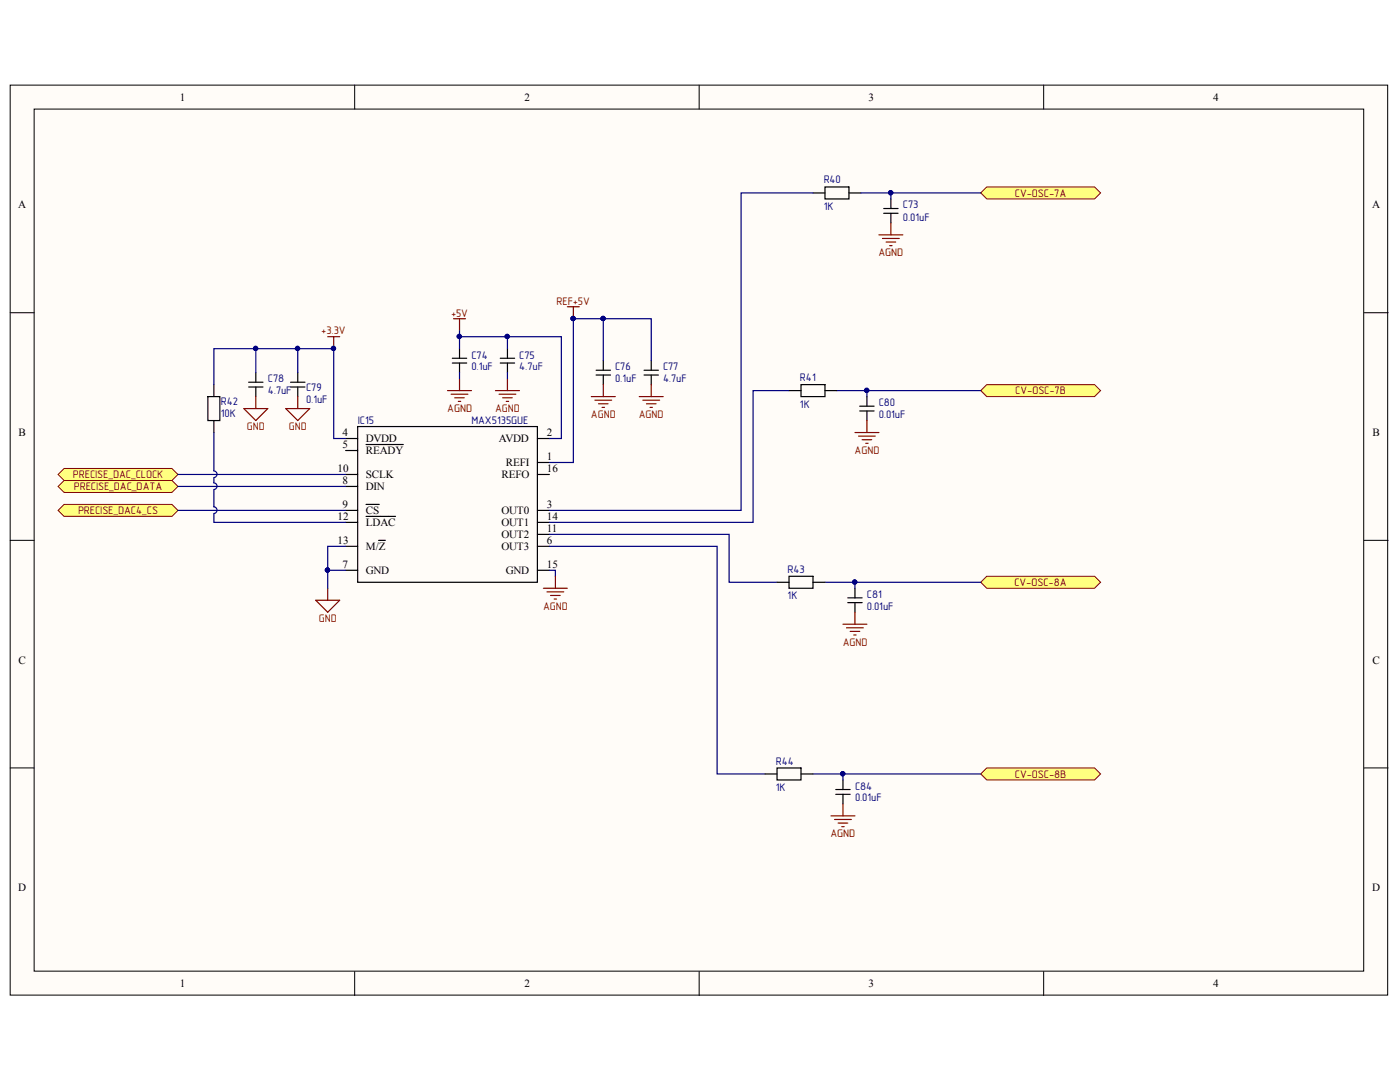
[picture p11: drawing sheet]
<svg xmlns="http://www.w3.org/2000/svg" width="279mm" height="216mm" viewBox="0 0 279 216" stroke-linecap="round" stroke-linejoin="round" font-family="sans-serif">
<g fill="#fffcf8" stroke="#000" stroke-width=".2">
<path d="M2 17h274.9v181.6h-274.9z"/>
<path d="M6.8 21.8h265.4v172h-265.4z"/>
</g>
<path d="M70.8 17v4.8M139.5 17v4.8M208.3 17v4.8M2 62.4h4.8M272.3 62.4h4.7M2 107.8h4.8M272.3 107.8h4.7M2 153.2h4.8M272.3 153.2h4.7M70.8 193.9v4.8M139.5 193.9v4.8M208.3 193.9v4.8" fill="none" stroke="#000" stroke-width=".2"/>
<g fill="#ffff80" stroke="#800000" stroke-width=".2">
<path d="M11.6 101.8l1.2-1.1h21.5l1.2 1.1-1.2 1.2h-21.5z" fill-rule="evenodd"/>
<path d="M11.6 97.1l1.2-1.2h21.5l1.2 1.2-1.2 1.2h-21.5z" fill-rule="evenodd"/>
<path d="M11.6 94.7l1.2-1.2h21.5l1.2 1.2-1.2 1.2h-21.5z" fill-rule="evenodd"/>
</g>
<g fill="none" stroke="#000" stroke-width=".24">
<path d="M162.3 38.5h2.3M164.6 37.3h4.8v2.4h-4.8zM169.4 38.5h2.4M177.8 39.7v1.9M176.4 42.6h2.8M176.4 41.6h2.8M177.8 42.6v1.9M69 87.5h2.4M69 89.9h2.4M69 97.1h2.4M69 94.7h2.4M71.4 85.1h35.8v31.1h-35.8z"/>
<path d="M73.1 88.7h7.4M107.2 87.5h2.4M107.2 94.7h2.4M107.2 92.3h2.4M69 101.8h2.4M69 109h2.4M69 113.8h2.4M69 104.2h2.4M73.1 100.7h2.6M73.1 103h5.8M75.6 107.8h1.3M107.2 101.8h2.4"/>
<path d="M107.2 109h2.4M107.2 113.8h2.4M107.2 106.6h2.4M107.2 104.2h2.4"/>
</g>
<path d="M63 119.8h4.8l-2.4 2.4zM65.4 117.4v2.4" fill="none" stroke="#800000" stroke-width=".24"/>
<g fill="#ffff80" stroke="#800000" stroke-width=".2">
<path d="M195.7 38.5l1.2-1.2h21.5l1.2 1.2-1.2 1.2h-21.5z" fill-rule="evenodd"/>
<path d="M195.7 77.9l1.2-1.2h21.5l1.2 1.2-1.2 1.2h-21.5z" fill-rule="evenodd"/>
<path d="M195.7 116.2l1.2-1.2h21.5l1.2 1.2-1.2 1.2h-21.5z" fill-rule="evenodd"/>
<path d="M195.7 154.4l1.2-1.2h21.5l1.2 1.2-1.2 1.2h-21.5z" fill-rule="evenodd"/>
</g>
<g fill="none" stroke="#000080" stroke-width=".24">
<path d="M162.3 38.5h-14.4v63.3h-38.3M171.8 38.5h23.9M177.8 38.5v1.2M51.1 69.6v4.8M59.4 74.4v-4.8h7.2v17.9h2.4M59.4 69.6h-16.7v7.1M91.7 66v3.6M91.7 67.2h20.3v20.3h-2.4M91.7 74.4v1.2M101.3 67.2v2.4M101.3 74.4v1.2M120.4 63.6h9.6v8.4"/>
<path d="M120.4 63.6h-6v28.7h-4.8M120.4 63.6v8.4M157.5 77.9h-7.2v26.3h-40.7M167 77.9h28.7M173 77.9v1.2M35.5 94.7h33.5M35.5 97.1h33.5M42.7 86.3v7.7a.67 .67 0 0 1 .6 .6 .67 .67 0 0 1-.6 .7M42.7 95.4v.9a.67 .67 0 0 1 .6 .7 .67 .67 0 0 1-.6 .7M42.7 97.8v3.3a.67 .67 0 0 1 .6 .7 .67 .67 0 0 1-.6 .7M35.5 101.8h33.5M42.7 102.6v1.6h26.3"/>
<path d="M65.4 113.8v3.6M65.4 113.8h3.6M69 109h-3.6v4.8M109.6 113.8h1.2v1.2M109.6 106.6h35.9v9.6h9.6M109.6 109h33.5v45.4h9.6M164.6 116.2h31.1M170.6 116.2v1.2M162.3 154.4h33.4M168.2 154.4v1.2"/>
</g>
<g fill="#000080" stroke="#000080" stroke-width=".2">
<circle cx="65.4" cy="113.7" r=".43"/>
<circle cx="177.7" cy="38.5" r=".43"/>
<circle cx="173" cy="77.9" r=".43"/>
<circle cx="170.6" cy="116.1" r=".43"/>
<circle cx="168.2" cy="154.4" r=".43"/>
<circle cx="114.4" cy="63.6" r=".43"/>
<circle cx="66.5" cy="69.5" r=".43"/>
<circle cx="120.4" cy="63.6" r=".43"/>
<circle cx="91.7" cy="67.1" r=".43"/>
<circle cx="101.2" cy="67.1" r=".43"/>
<circle cx="59.4" cy="69.5" r=".43"/>
<circle cx="51" cy="69.5" r=".43"/>
</g>
<g fill="none" stroke="#800000" stroke-width=".24">
<path d="M175.4 46.9h4.8M176.1 47.6h3.4M176.8 48.3h2M177.6 49h.4M177.8 44.5v2.4M51.1 79.1v2.4M59.4 79.1v2.4M65.4 67.2h2.4M66.6 67.2v2.4M89.3 77.9h4.8M90 78.7h3.4M90.5 63.6h2.4"/>
<path d="M90.7 79.4h2M91.7 63.6v2.4M91.7 75.6v2.3M98.9 77.9h4.8M99.6 78.7h3.3M100.3 79.4h1.9M101.3 75.6v2.3M113.2 61.2h2.4M114.4 61.2v2.4M118 79.1h4.8M118.7 79.9h3.4M120.4 76.7v2.4"/>
<path d="M127.6 79.1h4.8M128.3 79.9h3.3M130 76.7v2.4M48.7 81.5h4.7l-2.3 2.4zM57 81.5h4.8l-2.4 2.4zM91.5 80.1h.4M101 80.1h.5M119.4 80.6h2M120.2 81.3h.4M129 80.6h1.9M129.7 81.3h.5M170.6 86.3h4.8"/>
<path d="M171.3 87h3.4M172.1 87.7h1.9M172.8 88.5h.5M173 83.9v2.4M108.4 117.4h4.8M109.2 118.1h3.3M109.9 118.8h1.9M110.6 119.5h.5M110.8 115v2.4M168.2 124.6h4.8M168.9 125.3h3.4M169.7 126h1.9"/>
<path d="M170.4 126.7h.5M170.6 122.2v2.4M165.8 162.8h4.8M166.6 163.5h3.3M167.3 164.2h1.9M168 165h.5M168.2 160.4v2.4"/>
</g>
<g fill="none" stroke="#000" stroke-width=".24">
<path d="M41.5 79.1h2.4v4.8h-2.4zM42.7 76.7v2.4M49.6 77.2h2.9M49.6 76.3h2.9M51.1 74.4v1.9M51.1 77.2v1.9M58 77.2h2.9M58 76.3h2.9M59.4 74.4v1.9M59.4 77.2v1.9M90.3 72.4h2.8M90.3 71.5h2.8"/>
<path d="M91.7 69.6v1.9M91.7 72.4v2M99.8 72.4h2.9M99.8 71.5h2.9M101.3 69.6v1.9M101.3 72.4v2M119 74.8h2.8M119 73.9h2.8M120.4 72v1.9M120.4 74.8v1.9M128.5 74.8h2.9M128.5 73.9h2.9"/>
<path d="M130 72v1.9M130 74.8v1.9M157.5 77.9h2.4M159.9 76.7h4.7v2.4h-4.7zM164.6 77.9h2.4M173 79.1v1.9M42.7 83.9v2.4M171.6 82h2.8M171.6 81h2.8M173 82v1.9M155.1 116.2h2.4M157.5 115h4.8v2.4h-4.8z"/>
<path d="M162.3 116.2h2.3M169.2 119.3h2.9M170.6 117.4v1.9M169.2 120.3h2.9M170.6 120.3v1.9M152.7 154.4h2.4M155.1 153.2h4.8v2.4h-4.8zM159.9 154.4h2.4M166.8 158.5h2.9M166.8 157.5h2.9M168.2 155.6v1.9M168.2 158.5v1.9"/>
</g>
<g font-size="2.2">
<text x="35.9" y="20.1">1</text>
<text x="104.7" y="20.1">2</text>
<text x="173.4" y="20.1">3</text>
<text x="242.1" y="20.1">4</text>
<text x="3.6" y="41.6">A</text>
<text x="273.9" y="41.6">A</text>
<text x="3.7" y="87">B</text>
<text x="68.4" y="87">4</text>
<text x="68.4" y="89.4">5</text>
<text x="73" y="88.2">DVDD</text>
<text x="99.6" y="88.2">AVDD</text>
<text x="109.1" y="87">2</text>
<text x="273.9" y="87">B</text>
<text x="67.3" y="94.2">10</text>
<text x="73" y="90.7">READY</text>
<text x="73" y="95.4">SCLK</text>
<text x="100.1" y="95.4">REFO</text>
<text x="100.9" y="93">REFI</text>
<text x="109.1" y="94.2">16</text>
<text x="109.1" y="91.8">1</text>
<text x="68.4" y="96.6">8</text>
<text x="68.4" y="101.4">9</text>
<text x="73" y="97.8">DIN</text>
<text x="109.1" y="101.4">3</text>
<text x="67.3" y="103.8">12</text>
<text x="73" y="102.6">CS</text>
<text x="73" y="104.9">LDAC</text>
<text x="100.1" y="102.6">OUT0</text>
<text x="100.1" y="107.3">OUT2</text>
<text x="100.1" y="104.9">OUT1</text>
<text x="109.1" y="106.1">11</text>
<text x="109.1" y="103.8">14</text>
<text x="67.3" y="108.6">13</text>
<text x="68.4" y="113.3">7</text>
<text x="73" y="109.8">M/Z</text>
<text x="100.1" y="109.8">OUT3</text>
<text x="109.1" y="108.6">6</text>
<text x="109.1" y="113.3">15</text>
<text x="73" y="114.5">GND</text>
<text x="100.9" y="114.5">GND</text>
<text x="3.7" y="132.4">C</text>
<text x="273.9" y="132.4">C</text>
<text x="3.6" y="177.9">D</text>
<text x="273.9" y="177.9">D</text>
<text x="35.9" y="197">1</text>
<text x="104.7" y="197">2</text>
<text x="173.4" y="197">3</text>
<text x="242.1" y="197">4</text>
</g>
<g font-size="2.2" fill="#000080">
<text x="164.4" y="41.9">1K</text>
<text x="164.4" y="36.6">R40</text>
<text x="180.2" y="41.6">C73</text>
<text x="180.2" y="44.1">0.01uF</text>
<text x="94.1" y="71.5">C74</text>
<text x="103.6" y="71.5">C75</text>
<text x="53.5" y="76.3">C78</text>
<text x="61.1" y="78">C79</text>
<text x="94.1" y="73.9">0.1uF</text>
<text x="103.6" y="73.9">4.7uF</text>
<text x="122.8" y="76.3">0.1uF</text>
<text x="122.8" y="73.9">C76</text>
<text x="132.3" y="76.3">4.7uF</text>
<text x="132.3" y="73.9">C77</text>
<text x="159.6" y="76">R41</text>
<text x="44.1" y="83.2">10K</text>
<text x="44.1" y="80.8">R42</text>
<text x="53.5" y="78.6">4.7uF</text>
<text x="61.1" y="80.3">0.1uF</text>
<text x="159.6" y="81.4">1K</text>
<text x="175.4" y="83.5">0.01uF</text>
<text x="175.4" y="81.1">C80</text>
<text x="71.4" y="84.7">IC15</text>
<text x="94.1" y="84.7">MAX5135GUE</text>
<text x="157.2" y="119.6">1K</text>
<text x="157.2" y="114.3">R43</text>
<text x="173" y="119.3">C81</text>
<text x="173" y="121.7">0.01uF</text>
<text x="154.8" y="152.6">R44</text>
<text x="154.8" y="157.8">1K</text>
<text x="170.6" y="159.9">0.01uF</text>
<text x="170.6" y="157.6">C84</text>
</g>
<g font-size="2.2" fill="#800000">
<text x="202.5" y="39.2">CV-OSC-7A</text>
<text x="175.3" y="51.2">AGND</text>
<text x="90" y="63.2">a5V</text>
<text x="111.1" y="60.8">REFa5V</text>
<text x="64.1" y="66.7">a3.3V</text>
<text x="89.3" y="82.3">AGND</text>
<text x="98.8" y="82.3">AGND</text>
<text x="117.9" y="83.5">AGND</text>
<text x="127.5" y="83.5">AGND</text>
<text x="202.6" y="78.6">CV-OSC-7B</text>
<text x="49.2" y="85.8">GND</text>
<text x="57.6" y="85.8">GND</text>
<text x="14.6" y="95.4">PRECISE_DAC_CLOCK</text>
<text x="170.6" y="90.7">AGND</text>
<text x="14.7" y="97.8">PRECISE_DAC_DATA</text>
<text x="15.6" y="102.6">PRECISE_DAC4_CS</text>
<text x="202.5" y="117">CV-OSC-8A</text>
<text x="63.6" y="124.1">GND</text>
<text x="108.4" y="121.7">AGND</text>
<text x="168.2" y="128.9">AGND</text>
<text x="202.5" y="155.2">CV-OSC-8B</text>
<text x="165.7" y="167.1">AGND</text>
</g>
</svg>
